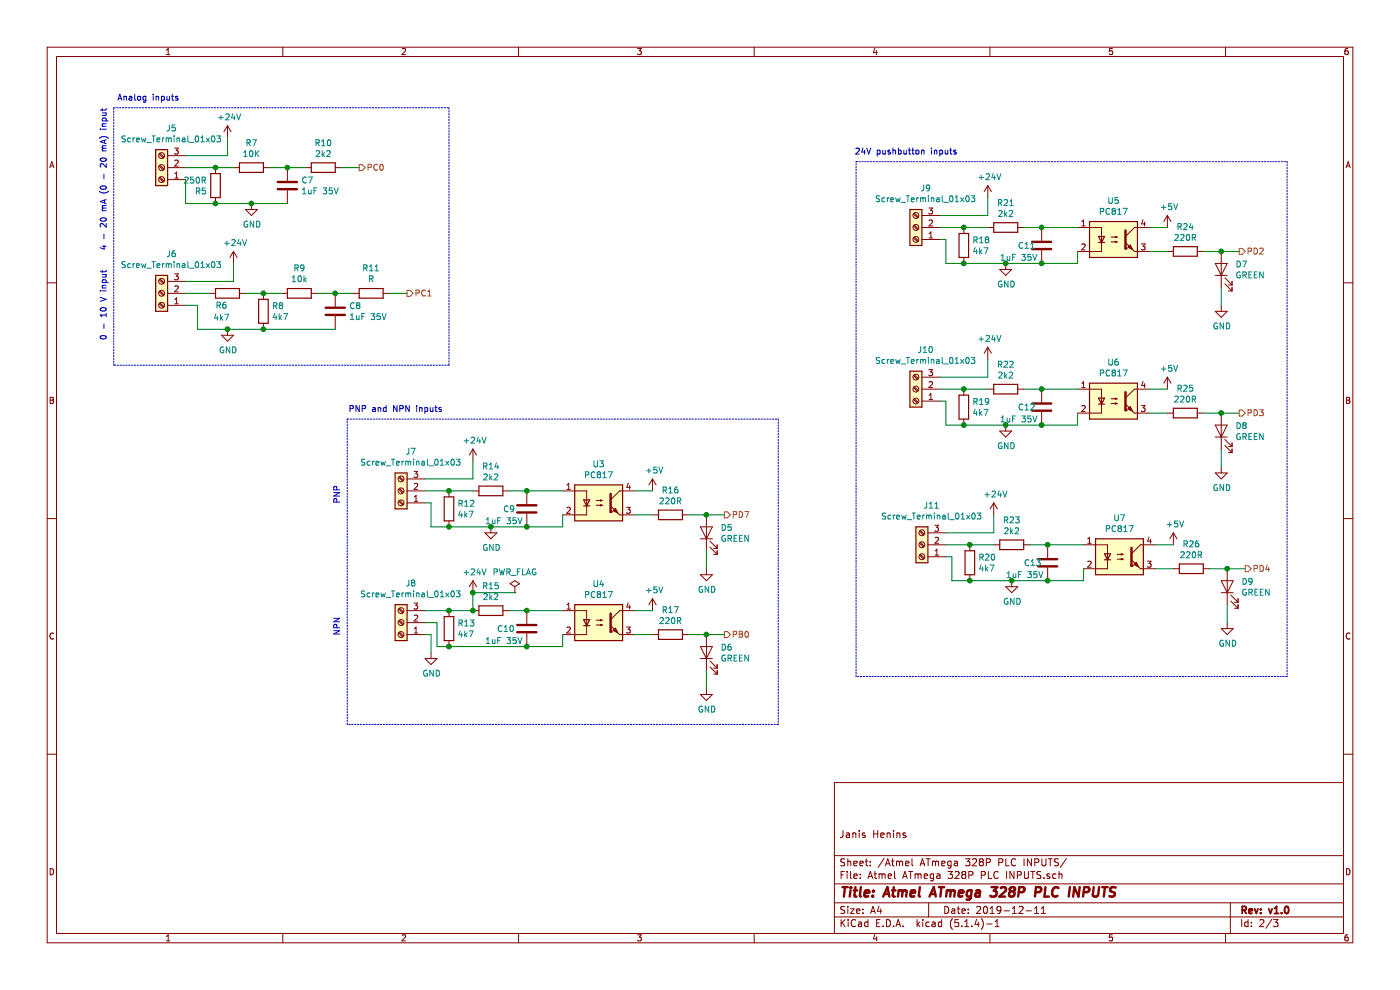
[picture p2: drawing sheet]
EESchema Schematic File Version 4
LIBS:Atmel ATmega 328P PLC-cache
EELAYER 30 0
EELAYER END
$Descr A4 11693 8268
encoding utf-8
Sheet 2 3
Title "Atmel ATmega 328P PLC INPUTS"
Date "2019-12-11"
Rev "v1.0"
Comp ""
Comment1 "Janis Henins"
Comment2 ""
Comment3 ""
Comment4 ""
$EndDescr
$Comp
L Device:R R?
U 1 1
P 2200 2600
AR Path="/5DD9B973" Ref="R?"  Part="1" 
AR Path="/5DD82F75/5DD9B973" Ref="R8"  Part="1" 
F 0 "R8" H 2270 2646 50  0000 L CNN
F 1 "4k7" H 2270 2555 50  0000 L CNN
F 2 "Resistor_SMD:R_0603_1608Metric_Pad1.05x0.95mm_HandSolder" V 2130 2600 50  0001 C CNN
F 3 "~" H 2200 2600 50  0001 C CNN
	1    2200 2600
	1    0    0    -1  
$EndComp
$Comp
L Device:R R?
U 1 1
P 2500 2450
AR Path="/5DD9B979" Ref="R?"  Part="1" 
AR Path="/5DD82F75/5DD9B979" Ref="R9"  Part="1" 
F 0 "R9" V 2707 2450 50  0000 C CNN
F 1 "10k" V 2616 2450 50  0000 C CNN
F 2 "Resistor_SMD:R_0603_1608Metric_Pad1.05x0.95mm_HandSolder" V 2430 2450 50  0001 C CNN
F 3 "~" H 2500 2450 50  0001 C CNN
	1    2500 2450
	0    -1   -1   0   
$EndComp
$Comp
L Device:R R?
U 1 1
P 2700 1400
AR Path="/5DD9B97F" Ref="R?"  Part="1" 
AR Path="/5DD82F75/5DD9B97F" Ref="R10"  Part="1" 
F 0 "R10" V 2493 1400 50  0000 C CNN
F 1 "2k2" V 2584 1400 50  0000 C CNN
F 2 "Resistor_SMD:R_0603_1608Metric_Pad1.05x0.95mm_HandSolder" V 2630 1400 50  0001 C CNN
F 3 "~" H 2700 1400 50  0001 C CNN
	1    2700 1400
	0    1    1    0   
$EndComp
$Comp
L Device:C C?
U 1 1
P 2400 1550
AR Path="/5DD9B985" Ref="C?"  Part="1" 
AR Path="/5DD82F75/5DD9B985" Ref="C7"  Part="1" 
F 0 "C7" H 2515 1596 50  0000 L CNN
F 1 "1uF 35V" H 2515 1505 50  0000 L CNN
F 2 "Capacitor_SMD:C_0603_1608Metric_Pad1.05x0.95mm_HandSolder" H 2438 1400 50  0001 C CNN
F 3 "~" H 2400 1550 50  0001 C CNN
	1    2400 1550
	1    0    0    -1  
$EndComp
$Comp
L Device:C C?
U 1 1
P 2800 2600
AR Path="/5DD9B98B" Ref="C?"  Part="1" 
AR Path="/5DD82F75/5DD9B98B" Ref="C8"  Part="1" 
F 0 "C8" H 2915 2646 50  0000 L CNN
F 1 "1uF 35V" H 2915 2555 50  0000 L CNN
F 2 "Capacitor_SMD:C_0603_1608Metric_Pad1.05x0.95mm_HandSolder" H 2838 2450 50  0001 C CNN
F 3 "~" H 2800 2600 50  0001 C CNN
	1    2800 2600
	1    0    0    -1  
$EndComp
$Comp
L Device:R R?
U 1 1
P 3100 2450
AR Path="/5DD9B991" Ref="R?"  Part="1" 
AR Path="/5DD82F75/5DD9B991" Ref="R11"  Part="1" 
F 0 "R11" V 3307 2450 50  0000 C CNN
F 1 "R" V 3216 2450 50  0000 C CNN
F 2 "Resistor_SMD:R_0603_1608Metric_Pad1.05x0.95mm_HandSolder" V 3030 2450 50  0001 C CNN
F 3 "~" H 3100 2450 50  0001 C CNN
	1    3100 2450
	0    -1   -1   0   
$EndComp
$Comp
L Device:C C?
U 1 1
P 4400 5250
AR Path="/5DD9B997" Ref="C?"  Part="1" 
AR Path="/5DD82F75/5DD9B997" Ref="C10"  Part="1" 
F 0 "C10" H 4150 5250 50  0000 L CNN
F 1 "1uF 35V" H 4050 5150 50  0000 L CNN
F 2 "Capacitor_SMD:C_0603_1608Metric_Pad1.05x0.95mm_HandSolder" H 4438 5100 50  0001 C CNN
F 3 "~" H 4400 5250 50  0001 C CNN
	1    4400 5250
	1    0    0    -1  
$EndComp
$Comp
L Isolator:PC817 U?
U 1 1
P 5000 5200
AR Path="/5DD9B99D" Ref="U?"  Part="1" 
AR Path="/5DD82F75/5DD9B99D" Ref="U4"  Part="1" 
F 0 "U4" H 5000 5525 50  0000 C CNN
F 1 "PC817" H 5000 5434 50  0000 C CNN
F 2 "kicad-open-modules-master:HCPL-817-300E" H 4800 5000 50  0001 L CIN
F 3 "http://www.soselectronic.cz/a_info/resource/d/pc817.pdf" H 5000 5200 50  0001 L CNN
	1    5000 5200
	1    0    0    -1  
$EndComp
$Comp
L power:+5V #PWR?
U 1 1
P 5450 5100
AR Path="/5DD9B9A3" Ref="#PWR?"  Part="1" 
AR Path="/5DD82F75/5DD9B9A3" Ref="#PWR029"  Part="1" 
F 0 "#PWR029" H 5450 4950 50  0001 C CNN
F 1 "+5V" H 5465 5273 50  0000 C CNN
F 2 "" H 5450 5100 50  0001 C CNN
F 3 "" H 5450 5100 50  0001 C CNN
	1    5450 5100
	1    0    0    -1  
$EndComp
$Comp
L Device:LED D?
U 1 1
P 5900 5450
AR Path="/5DD9B9AF" Ref="D?"  Part="1" 
AR Path="/5DD82F75/5DD9B9AF" Ref="D6"  Part="1" 
F 0 "D6" V 5939 5333 50  0000 R CNN
F 1 "GREEN" V 5848 5333 50  0000 R CNN
F 2 "LED_SMD:LED_0603_1608Metric_Pad1.05x0.95mm_HandSolder" H 5900 5450 50  0001 C CNN
F 3 "~" H 5900 5450 50  0001 C CNN
	1    5900 5450
	0    -1   -1   0   
$EndComp
$Comp
L power:GND #PWR?
U 1 1
P 5900 5750
AR Path="/5DD9B9B5" Ref="#PWR?"  Part="1" 
AR Path="/5DD82F75/5DD9B9B5" Ref="#PWR031"  Part="1" 
F 0 "#PWR031" H 5900 5500 50  0001 C CNN
F 1 "GND" H 5905 5577 50  0000 C CNN
F 2 "" H 5900 5750 50  0001 C CNN
F 3 "" H 5900 5750 50  0001 C CNN
	1    5900 5750
	1    0    0    -1  
$EndComp
$Comp
L power:GND #PWR?
U 1 1
P 5900 4750
AR Path="/5DD9B9BB" Ref="#PWR?"  Part="1" 
AR Path="/5DD82F75/5DD9B9BB" Ref="#PWR030"  Part="1" 
F 0 "#PWR030" H 5900 4500 50  0001 C CNN
F 1 "GND" H 5905 4577 50  0000 C CNN
F 2 "" H 5900 4750 50  0001 C CNN
F 3 "" H 5900 4750 50  0001 C CNN
	1    5900 4750
	1    0    0    -1  
$EndComp
$Comp
L Device:LED D?
U 1 1
P 5900 4450
AR Path="/5DD9B9C1" Ref="D?"  Part="1" 
AR Path="/5DD82F75/5DD9B9C1" Ref="D5"  Part="1" 
F 0 "D5" V 5939 4333 50  0000 R CNN
F 1 "GREEN" V 5848 4333 50  0000 R CNN
F 2 "LED_SMD:LED_0603_1608Metric_Pad1.05x0.95mm_HandSolder" H 5900 4450 50  0001 C CNN
F 3 "~" H 5900 4450 50  0001 C CNN
	1    5900 4450
	0    -1   -1   0   
$EndComp
$Comp
L Device:R R?
U 1 1
P 5600 4300
AR Path="/5DD9B9C7" Ref="R?"  Part="1" 
AR Path="/5DD82F75/5DD9B9C7" Ref="R16"  Part="1" 
F 0 "R16" V 5393 4300 50  0000 C CNN
F 1 "220R" V 5484 4300 50  0000 C CNN
F 2 "Resistor_SMD:R_0603_1608Metric_Pad1.05x0.95mm_HandSolder" V 5530 4300 50  0001 C CNN
F 3 "~" H 5600 4300 50  0001 C CNN
	1    5600 4300
	0    1    1    0   
$EndComp
$Comp
L power:+5V #PWR?
U 1 1
P 5450 4100
AR Path="/5DD9B9CD" Ref="#PWR?"  Part="1" 
AR Path="/5DD82F75/5DD9B9CD" Ref="#PWR028"  Part="1" 
F 0 "#PWR028" H 5450 3950 50  0001 C CNN
F 1 "+5V" H 5465 4273 50  0000 C CNN
F 2 "" H 5450 4100 50  0001 C CNN
F 3 "" H 5450 4100 50  0001 C CNN
	1    5450 4100
	1    0    0    -1  
$EndComp
$Comp
L Isolator:PC817 U?
U 1 1
P 5000 4200
AR Path="/5DD9B9D3" Ref="U?"  Part="1" 
AR Path="/5DD82F75/5DD9B9D3" Ref="U3"  Part="1" 
F 0 "U3" H 5000 4525 50  0000 C CNN
F 1 "PC817" H 5000 4434 50  0000 C CNN
F 2 "kicad-open-modules-master:HCPL-817-300E" H 4800 4000 50  0001 L CIN
F 3 "http://www.soselectronic.cz/a_info/resource/d/pc817.pdf" H 5000 4200 50  0001 L CNN
	1    5000 4200
	1    0    0    -1  
$EndComp
$Comp
L Device:C C?
U 1 1
P 4400 4250
AR Path="/5DD9B9D9" Ref="C?"  Part="1" 
AR Path="/5DD82F75/5DD9B9D9" Ref="C9"  Part="1" 
F 0 "C9" H 4200 4250 50  0000 L CNN
F 1 "1uF 35V" H 4050 4150 50  0000 L CNN
F 2 "Capacitor_SMD:C_0603_1608Metric_Pad1.05x0.95mm_HandSolder" H 4438 4100 50  0001 C CNN
F 3 "~" H 4400 4250 50  0001 C CNN
	1    4400 4250
	1    0    0    -1  
$EndComp
$Comp
L Connector:Screw_Terminal_01x03 J?
U 1 1
P 3350 4100
AR Path="/5DD9BA21" Ref="J?"  Part="1" 
AR Path="/5DD82F75/5DD9BA21" Ref="J7"  Part="1" 
F 0 "J7" H 3268 3775 50  0000 C CNN
F 1 "Screw_Terminal_01x03" H 3268 3866 50  0000 C CNN
F 2 "TerminalBlock_Phoenix:TerminalBlock_Phoenix_PT-1,5-3-5.0-H_1x03_P5.00mm_Horizontal" H 3350 4100 50  0001 C CNN
F 3 "~" H 3350 4100 50  0001 C CNN
	1    3350 4100
	-1   0    0    1   
$EndComp
$Comp
L power:+24V #PWR?
U 1 1
P 3950 3850
AR Path="/5DD9BA27" Ref="#PWR?"  Part="1" 
AR Path="/5DD82F75/5DD9BA27" Ref="#PWR025"  Part="1" 
F 0 "#PWR025" H 3950 3700 50  0001 C CNN
F 1 "+24V" H 3965 4023 50  0000 C CNN
F 2 "" H 3950 3850 50  0001 C CNN
F 3 "" H 3950 3850 50  0001 C CNN
	1    3950 3850
	1    0    0    -1  
$EndComp
$Comp
L Device:R R?
U 1 1
P 3750 4250
AR Path="/5DD9BA2D" Ref="R?"  Part="1" 
AR Path="/5DD82F75/5DD9BA2D" Ref="R12"  Part="1" 
F 0 "R12" H 3820 4296 50  0000 L CNN
F 1 "4k7" H 3820 4205 50  0000 L CNN
F 2 "Resistor_SMD:R_0603_1608Metric_Pad1.05x0.95mm_HandSolder" V 3680 4250 50  0001 C CNN
F 3 "~" H 3750 4250 50  0001 C CNN
	1    3750 4250
	1    0    0    -1  
$EndComp
$Comp
L Device:R R?
U 1 1
P 4100 4100
AR Path="/5DD9BA33" Ref="R?"  Part="1" 
AR Path="/5DD82F75/5DD9BA33" Ref="R14"  Part="1" 
F 0 "R14" V 3893 4100 50  0000 C CNN
F 1 "2k2" V 3984 4100 50  0000 C CNN
F 2 "Resistor_SMD:R_0603_1608Metric_Pad1.05x0.95mm_HandSolder" V 4030 4100 50  0001 C CNN
F 3 "~" H 4100 4100 50  0001 C CNN
	1    4100 4100
	0    1    1    0   
$EndComp
$Comp
L power:GND #PWR?
U 1 1
P 4100 4400
AR Path="/5DD9BA39" Ref="#PWR?"  Part="1" 
AR Path="/5DD82F75/5DD9BA39" Ref="#PWR027"  Part="1" 
F 0 "#PWR027" H 4100 4150 50  0001 C CNN
F 1 "GND" H 4105 4227 50  0000 C CNN
F 2 "" H 4100 4400 50  0001 C CNN
F 3 "" H 4100 4400 50  0001 C CNN
	1    4100 4400
	1    0    0    -1  
$EndComp
$Comp
L power:GND #PWR?
U 1 1
P 3600 5450
AR Path="/5DD9BA3F" Ref="#PWR?"  Part="1" 
AR Path="/5DD82F75/5DD9BA3F" Ref="#PWR024"  Part="1" 
F 0 "#PWR024" H 3600 5200 50  0001 C CNN
F 1 "GND" H 3605 5277 50  0000 C CNN
F 2 "" H 3600 5450 50  0001 C CNN
F 3 "" H 3600 5450 50  0001 C CNN
	1    3600 5450
	1    0    0    -1  
$EndComp
$Comp
L Device:R R?
U 1 1
P 4100 5100
AR Path="/5DD9BA45" Ref="R?"  Part="1" 
AR Path="/5DD82F75/5DD9BA45" Ref="R15"  Part="1" 
F 0 "R15" V 3893 5100 50  0000 C CNN
F 1 "2k2" V 3984 5100 50  0000 C CNN
F 2 "Resistor_SMD:R_0603_1608Metric_Pad1.05x0.95mm_HandSolder" V 4030 5100 50  0001 C CNN
F 3 "~" H 4100 5100 50  0001 C CNN
	1    4100 5100
	0    1    1    0   
$EndComp
$Comp
L Device:R R?
U 1 1
P 3750 5250
AR Path="/5DD9BA4B" Ref="R?"  Part="1" 
AR Path="/5DD82F75/5DD9BA4B" Ref="R13"  Part="1" 
F 0 "R13" H 3820 5296 50  0000 L CNN
F 1 "4k7" H 3820 5205 50  0000 L CNN
F 2 "Resistor_SMD:R_0603_1608Metric_Pad1.05x0.95mm_HandSolder" V 3680 5250 50  0001 C CNN
F 3 "~" H 3750 5250 50  0001 C CNN
	1    3750 5250
	1    0    0    -1  
$EndComp
$Comp
L power:GND #PWR?
U 1 1
P 1900 2750
AR Path="/5DD9BA51" Ref="#PWR?"  Part="1" 
AR Path="/5DD82F75/5DD9BA51" Ref="#PWR021"  Part="1" 
F 0 "#PWR021" H 1900 2500 50  0001 C CNN
F 1 "GND" H 1905 2577 50  0000 C CNN
F 2 "" H 1900 2750 50  0001 C CNN
F 3 "" H 1900 2750 50  0001 C CNN
	1    1900 2750
	1    0    0    -1  
$EndComp
$Comp
L power:GND #PWR?
U 1 1
P 2100 1700
AR Path="/5DD9BA57" Ref="#PWR?"  Part="1" 
AR Path="/5DD82F75/5DD9BA57" Ref="#PWR023"  Part="1" 
F 0 "#PWR023" H 2100 1450 50  0001 C CNN
F 1 "GND" H 2105 1527 50  0000 C CNN
F 2 "" H 2100 1700 50  0001 C CNN
F 3 "" H 2100 1700 50  0001 C CNN
	1    2100 1700
	1    0    0    -1  
$EndComp
$Comp
L Device:R R?
U 1 1
P 2100 1400
AR Path="/5DD9BA5D" Ref="R?"  Part="1" 
AR Path="/5DD82F75/5DD9BA5D" Ref="R7"  Part="1" 
F 0 "R7" V 1893 1400 50  0000 C CNN
F 1 "10K" V 1984 1400 50  0000 C CNN
F 2 "Resistor_SMD:R_0603_1608Metric_Pad1.05x0.95mm_HandSolder" V 2030 1400 50  0001 C CNN
F 3 "~" H 2100 1400 50  0001 C CNN
	1    2100 1400
	0    1    1    0   
$EndComp
$Comp
L Device:R R?
U 1 1
P 1800 1550
AR Path="/5DD9BA63" Ref="R?"  Part="1" 
AR Path="/5DD82F75/5DD9BA63" Ref="R5"  Part="1" 
F 0 "R5" H 1730 1504 50  0000 R CNN
F 1 "250R" H 1730 1595 50  0000 R CNN
F 2 "Resistor_SMD:R_0603_1608Metric_Pad1.05x0.95mm_HandSolder" V 1730 1550 50  0001 C CNN
F 3 "~" H 1800 1550 50  0001 C CNN
	1    1800 1550
	1    0    0    -1  
$EndComp
$Comp
L power:+24V #PWR?
U 1 1
P 1900 1150
AR Path="/5DD9BA69" Ref="#PWR?"  Part="1" 
AR Path="/5DD82F75/5DD9BA69" Ref="#PWR020"  Part="1" 
F 0 "#PWR020" H 1900 1000 50  0001 C CNN
F 1 "+24V" H 1915 1323 50  0000 C CNN
F 2 "" H 1900 1150 50  0001 C CNN
F 3 "" H 1900 1150 50  0001 C CNN
	1    1900 1150
	1    0    0    -1  
$EndComp
$Comp
L Connector:Screw_Terminal_01x03 J?
U 1 1
P 1350 1400
AR Path="/5DD9BA6F" Ref="J?"  Part="1" 
AR Path="/5DD82F75/5DD9BA6F" Ref="J5"  Part="1" 
F 0 "J5" H 1268 1075 50  0000 C CNN
F 1 "Screw_Terminal_01x03" H 1268 1166 50  0000 C CNN
F 2 "TerminalBlock_Phoenix:TerminalBlock_Phoenix_PT-1,5-3-5.0-H_1x03_P5.00mm_Horizontal" H 1350 1400 50  0001 C CNN
F 3 "~" H 1350 1400 50  0001 C CNN
	1    1350 1400
	-1   0    0    1   
$EndComp
$Comp
L Device:R R?
U 1 1
P 1900 2450
AR Path="/5DD9BA75" Ref="R?"  Part="1" 
AR Path="/5DD82F75/5DD9BA75" Ref="R6"  Part="1" 
F 0 "R6" V 2000 2400 50  0000 C CNN
F 1 "4k7" V 2100 2400 50  0000 C CNN
F 2 "Resistor_SMD:R_0603_1608Metric_Pad1.05x0.95mm_HandSolder" V 1830 2450 50  0001 C CNN
F 3 "~" H 1900 2450 50  0001 C CNN
	1    1900 2450
	0    1    1    0   
$EndComp
$Comp
L power:+24V #PWR?
U 1 1
P 3950 4950
AR Path="/5DD9BA7B" Ref="#PWR?"  Part="1" 
AR Path="/5DD82F75/5DD9BA7B" Ref="#PWR026"  Part="1" 
F 0 "#PWR026" H 3950 4800 50  0001 C CNN
F 1 "+24V" H 3965 5123 50  0000 C CNN
F 2 "" H 3950 4950 50  0001 C CNN
F 3 "" H 3950 4950 50  0001 C CNN
	1    3950 4950
	1    0    0    -1  
$EndComp
$Comp
L power:+24V #PWR?
U 1 1
P 1950 2200
AR Path="/5DD9BA81" Ref="#PWR?"  Part="1" 
AR Path="/5DD82F75/5DD9BA81" Ref="#PWR022"  Part="1" 
F 0 "#PWR022" H 1950 2050 50  0001 C CNN
F 1 "+24V" H 1965 2373 50  0000 C CNN
F 2 "" H 1950 2200 50  0001 C CNN
F 3 "" H 1950 2200 50  0001 C CNN
	1    1950 2200
	1    0    0    -1  
$EndComp
$Comp
L Connector:Screw_Terminal_01x03 J?
U 1 1
P 3350 5200
AR Path="/5DD9BA87" Ref="J?"  Part="1" 
AR Path="/5DD82F75/5DD9BA87" Ref="J8"  Part="1" 
F 0 "J8" H 3268 4875 50  0000 C CNN
F 1 "Screw_Terminal_01x03" H 3268 4966 50  0000 C CNN
F 2 "TerminalBlock_Phoenix:TerminalBlock_Phoenix_PT-1,5-3-5.0-H_1x03_P5.00mm_Horizontal" H 3350 5200 50  0001 C CNN
F 3 "~" H 3350 5200 50  0001 C CNN
	1    3350 5200
	-1   0    0    1   
$EndComp
$Comp
L Connector:Screw_Terminal_01x03 J?
U 1 1
P 1350 2450
AR Path="/5DD9BA8D" Ref="J?"  Part="1" 
AR Path="/5DD82F75/5DD9BA8D" Ref="J6"  Part="1" 
F 0 "J6" H 1268 2125 50  0000 C CNN
F 1 "Screw_Terminal_01x03" H 1268 2216 50  0000 C CNN
F 2 "TerminalBlock_Phoenix:TerminalBlock_Phoenix_PT-1,5-3-5.0-H_1x03_P5.00mm_Horizontal" H 1350 2450 50  0001 C CNN
F 3 "~" H 1350 2450 50  0001 C CNN
	1    1350 2450
	-1   0    0    1   
$EndComp
Text HLabel 3000 1400 2    50   Output ~ 0
PC0
Text HLabel 3400 2450 2    50   Output ~ 0
PC1
Text HLabel 6050 4300 2    50   Output ~ 0
PD7
Text HLabel 6050 5300 2    50   Output ~ 0
PB0
Wire Wire Line
	2100 1700 1800 1700
Wire Wire Line
	2400 1700 2100 1700
Connection ~ 2100 1700
Wire Wire Line
	2400 1400 2550 1400
Wire Wire Line
	2250 1400 2400 1400
Connection ~ 2400 1400
Wire Wire Line
	1950 1400 1800 1400
Wire Wire Line
	1550 1400 1800 1400
Connection ~ 1800 1400
Wire Wire Line
	1550 1500 1550 1700
Wire Wire Line
	1550 1700 1800 1700
Connection ~ 1800 1700
Wire Wire Line
	1900 1150 1900 1300
Wire Wire Line
	1900 1300 1550 1300
Wire Wire Line
	3000 1400 2850 1400
Wire Wire Line
	3400 2450 3250 2450
Wire Wire Line
	2950 2450 2800 2450
Wire Wire Line
	2650 2450 2800 2450
Connection ~ 2800 2450
Wire Wire Line
	2350 2450 2200 2450
Wire Wire Line
	2050 2450 2200 2450
Connection ~ 2200 2450
Wire Wire Line
	1750 2450 1550 2450
Wire Wire Line
	1550 2350 1950 2350
Wire Wire Line
	1950 2350 1950 2200
Wire Wire Line
	1550 2550 1650 2550
Wire Wire Line
	1650 2550 1650 2750
Wire Wire Line
	1650 2750 1900 2750
Wire Wire Line
	2200 2750 1900 2750
Connection ~ 1900 2750
Wire Wire Line
	2800 2750 2200 2750
Connection ~ 2200 2750
Wire Wire Line
	3550 4000 3950 4000
Wire Wire Line
	3950 4000 3950 3850
Wire Wire Line
	3950 4100 3750 4100
Wire Wire Line
	3550 4100 3750 4100
Connection ~ 3750 4100
Wire Wire Line
	3750 4400 3600 4400
Wire Wire Line
	3600 4400 3600 4200
Wire Wire Line
	3600 4200 3550 4200
Wire Wire Line
	3750 4400 4100 4400
Connection ~ 3750 4400
Wire Wire Line
	4100 4400 4400 4400
Connection ~ 4100 4400
Wire Wire Line
	4400 4400 4700 4400
Wire Wire Line
	4700 4400 4700 4300
Connection ~ 4400 4400
Wire Wire Line
	4250 4100 4400 4100
Wire Wire Line
	4700 4100 4400 4100
Connection ~ 4400 4100
Wire Wire Line
	5300 4100 5450 4100
Wire Wire Line
	5300 4300 5450 4300
Wire Wire Line
	5750 4300 5900 4300
Wire Wire Line
	5900 4300 6050 4300
Connection ~ 5900 4300
Wire Wire Line
	5900 4600 5900 4750
$Comp
L Device:R R?
U 1 1
P 5600 5300
AR Path="/5DD9B9A9" Ref="R?"  Part="1" 
AR Path="/5DD82F75/5DD9B9A9" Ref="R17"  Part="1" 
F 0 "R17" V 5393 5300 50  0000 C CNN
F 1 "220R" V 5484 5300 50  0000 C CNN
F 2 "Resistor_SMD:R_0603_1608Metric_Pad1.05x0.95mm_HandSolder" V 5530 5300 50  0001 C CNN
F 3 "~" H 5600 5300 50  0001 C CNN
	1    5600 5300
	0    1    1    0   
$EndComp
Wire Wire Line
	3950 4950 3950 5100
Wire Wire Line
	3550 5100 3750 5100
Wire Wire Line
	3750 5100 3950 5100
Connection ~ 3750 5100
Connection ~ 3950 5100
Wire Wire Line
	4250 5100 4400 5100
Wire Wire Line
	4700 5100 4400 5100
Connection ~ 4400 5100
Wire Wire Line
	5300 5100 5450 5100
Wire Wire Line
	5450 5300 5300 5300
Wire Wire Line
	5750 5300 5900 5300
Connection ~ 5900 5300
Wire Wire Line
	5900 5300 6050 5300
Wire Wire Line
	5900 5600 5900 5750
Wire Wire Line
	3750 5400 3650 5400
Wire Wire Line
	3650 5400 3650 5200
Wire Wire Line
	3650 5200 3550 5200
Wire Wire Line
	3750 5400 4400 5400
Connection ~ 3750 5400
Wire Wire Line
	4700 5300 4700 5400
Wire Wire Line
	4700 5400 4400 5400
Connection ~ 4400 5400
Wire Wire Line
	3550 5300 3600 5300
Wire Wire Line
	3600 5300 3600 5450
$Comp
L power:GND #PWR?
U 1 1
P 10200 2550
AR Path="/5DDFC463" Ref="#PWR?"  Part="1" 
AR Path="/5DD82F75/5DDFC463" Ref="#PWR041"  Part="1" 
F 0 "#PWR041" H 10200 2300 50  0001 C CNN
F 1 "GND" H 10205 2377 50  0000 C CNN
F 2 "" H 10200 2550 50  0001 C CNN
F 3 "" H 10200 2550 50  0001 C CNN
	1    10200 2550
	1    0    0    -1  
$EndComp
$Comp
L Device:LED D?
U 1 1
P 10200 2250
AR Path="/5DDFC469" Ref="D?"  Part="1" 
AR Path="/5DD82F75/5DDFC469" Ref="D7"  Part="1" 
F 0 "D7" V 10239 2133 50  0000 R CNN
F 1 "GREEN" V 10148 2133 50  0000 R CNN
F 2 "LED_SMD:LED_0603_1608Metric_Pad1.05x0.95mm_HandSolder" H 10200 2250 50  0001 C CNN
F 3 "~" H 10200 2250 50  0001 C CNN
	1    10200 2250
	0    -1   -1   0   
$EndComp
$Comp
L Device:R R?
U 1 1
P 9900 2100
AR Path="/5DDFC46F" Ref="R?"  Part="1" 
AR Path="/5DD82F75/5DDFC46F" Ref="R24"  Part="1" 
F 0 "R24" V 9693 2100 50  0000 C CNN
F 1 "220R" V 9784 2100 50  0000 C CNN
F 2 "Resistor_SMD:R_0603_1608Metric_Pad1.05x0.95mm_HandSolder" V 9830 2100 50  0001 C CNN
F 3 "~" H 9900 2100 50  0001 C CNN
	1    9900 2100
	0    1    1    0   
$EndComp
$Comp
L power:+5V #PWR?
U 1 1
P 9750 1900
AR Path="/5DDFC475" Ref="#PWR?"  Part="1" 
AR Path="/5DD82F75/5DDFC475" Ref="#PWR038"  Part="1" 
F 0 "#PWR038" H 9750 1750 50  0001 C CNN
F 1 "+5V" H 9765 2073 50  0000 C CNN
F 2 "" H 9750 1900 50  0001 C CNN
F 3 "" H 9750 1900 50  0001 C CNN
	1    9750 1900
	1    0    0    -1  
$EndComp
$Comp
L Isolator:PC817 U?
U 1 1
P 9300 2000
AR Path="/5DDFC47B" Ref="U?"  Part="1" 
AR Path="/5DD82F75/5DDFC47B" Ref="U5"  Part="1" 
F 0 "U5" H 9300 2325 50  0000 C CNN
F 1 "PC817" H 9300 2234 50  0000 C CNN
F 2 "kicad-open-modules-master:HCPL-817-300E" H 9100 1800 50  0001 L CIN
F 3 "http://www.soselectronic.cz/a_info/resource/d/pc817.pdf" H 9300 2000 50  0001 L CNN
	1    9300 2000
	1    0    0    -1  
$EndComp
$Comp
L Device:C C?
U 1 1
P 8700 2050
AR Path="/5DDFC481" Ref="C?"  Part="1" 
AR Path="/5DD82F75/5DDFC481" Ref="C11"  Part="1" 
F 0 "C11" H 8500 2050 50  0000 L CNN
F 1 "1uF 35V" H 8350 1950 50  0000 L CNN
F 2 "Capacitor_SMD:C_0603_1608Metric_Pad1.05x0.95mm_HandSolder" H 8738 1900 50  0001 C CNN
F 3 "~" H 8700 2050 50  0001 C CNN
	1    8700 2050
	1    0    0    -1  
$EndComp
$Comp
L Connector:Screw_Terminal_01x03 J?
U 1 1
P 7650 1900
AR Path="/5DDFC487" Ref="J?"  Part="1" 
AR Path="/5DD82F75/5DDFC487" Ref="J9"  Part="1" 
F 0 "J9" H 7568 1575 50  0000 C CNN
F 1 "Screw_Terminal_01x03" H 7568 1666 50  0000 C CNN
F 2 "TerminalBlock_Phoenix:TerminalBlock_Phoenix_PT-1,5-3-5.0-H_1x03_P5.00mm_Horizontal" H 7650 1900 50  0001 C CNN
F 3 "~" H 7650 1900 50  0001 C CNN
	1    7650 1900
	-1   0    0    1   
$EndComp
$Comp
L power:+24V #PWR?
U 1 1
P 8250 1650
AR Path="/5DDFC48D" Ref="#PWR?"  Part="1" 
AR Path="/5DD82F75/5DDFC48D" Ref="#PWR032"  Part="1" 
F 0 "#PWR032" H 8250 1500 50  0001 C CNN
F 1 "+24V" H 8265 1823 50  0000 C CNN
F 2 "" H 8250 1650 50  0001 C CNN
F 3 "" H 8250 1650 50  0001 C CNN
	1    8250 1650
	1    0    0    -1  
$EndComp
$Comp
L Device:R R?
U 1 1
P 8050 2050
AR Path="/5DDFC493" Ref="R?"  Part="1" 
AR Path="/5DD82F75/5DDFC493" Ref="R18"  Part="1" 
F 0 "R18" H 8120 2096 50  0000 L CNN
F 1 "4k7" H 8120 2005 50  0000 L CNN
F 2 "Resistor_SMD:R_0603_1608Metric_Pad1.05x0.95mm_HandSolder" V 7980 2050 50  0001 C CNN
F 3 "~" H 8050 2050 50  0001 C CNN
	1    8050 2050
	1    0    0    -1  
$EndComp
$Comp
L Device:R R?
U 1 1
P 8400 1900
AR Path="/5DDFC499" Ref="R?"  Part="1" 
AR Path="/5DD82F75/5DDFC499" Ref="R21"  Part="1" 
F 0 "R21" V 8193 1900 50  0000 C CNN
F 1 "2k2" V 8284 1900 50  0000 C CNN
F 2 "Resistor_SMD:R_0603_1608Metric_Pad1.05x0.95mm_HandSolder" V 8330 1900 50  0001 C CNN
F 3 "~" H 8400 1900 50  0001 C CNN
	1    8400 1900
	0    1    1    0   
$EndComp
$Comp
L power:GND #PWR?
U 1 1
P 8400 2200
AR Path="/5DDFC49F" Ref="#PWR?"  Part="1" 
AR Path="/5DD82F75/5DDFC49F" Ref="#PWR035"  Part="1" 
F 0 "#PWR035" H 8400 1950 50  0001 C CNN
F 1 "GND" H 8405 2027 50  0000 C CNN
F 2 "" H 8400 2200 50  0001 C CNN
F 3 "" H 8400 2200 50  0001 C CNN
	1    8400 2200
	1    0    0    -1  
$EndComp
Text HLabel 10350 2100 2    50   Output ~ 0
PD2
Wire Wire Line
	7850 1800 8250 1800
Wire Wire Line
	8250 1800 8250 1650
Wire Wire Line
	8250 1900 8050 1900
Wire Wire Line
	7850 1900 8050 1900
Connection ~ 8050 1900
Wire Wire Line
	8050 2200 7900 2200
Wire Wire Line
	7900 2200 7900 2000
Wire Wire Line
	7900 2000 7850 2000
Wire Wire Line
	8050 2200 8400 2200
Connection ~ 8050 2200
Wire Wire Line
	8400 2200 8700 2200
Connection ~ 8400 2200
Wire Wire Line
	8700 2200 9000 2200
Wire Wire Line
	9000 2200 9000 2100
Connection ~ 8700 2200
Wire Wire Line
	8550 1900 8700 1900
Wire Wire Line
	9000 1900 8700 1900
Connection ~ 8700 1900
Wire Wire Line
	9600 1900 9750 1900
Wire Wire Line
	9600 2100 9750 2100
Wire Wire Line
	10050 2100 10200 2100
Wire Wire Line
	10200 2100 10350 2100
Connection ~ 10200 2100
Wire Wire Line
	10200 2400 10200 2550
$Comp
L power:GND #PWR?
U 1 1
P 10200 3900
AR Path="/5DE052A0" Ref="#PWR?"  Part="1" 
AR Path="/5DD82F75/5DE052A0" Ref="#PWR042"  Part="1" 
F 0 "#PWR042" H 10200 3650 50  0001 C CNN
F 1 "GND" H 10205 3727 50  0000 C CNN
F 2 "" H 10200 3900 50  0001 C CNN
F 3 "" H 10200 3900 50  0001 C CNN
	1    10200 3900
	1    0    0    -1  
$EndComp
$Comp
L Device:LED D?
U 1 1
P 10200 3600
AR Path="/5DE052A6" Ref="D?"  Part="1" 
AR Path="/5DD82F75/5DE052A6" Ref="D8"  Part="1" 
F 0 "D8" V 10239 3483 50  0000 R CNN
F 1 "GREEN" V 10148 3483 50  0000 R CNN
F 2 "LED_SMD:LED_0603_1608Metric_Pad1.05x0.95mm_HandSolder" H 10200 3600 50  0001 C CNN
F 3 "~" H 10200 3600 50  0001 C CNN
	1    10200 3600
	0    -1   -1   0   
$EndComp
$Comp
L Device:R R?
U 1 1
P 9900 3450
AR Path="/5DE052AC" Ref="R?"  Part="1" 
AR Path="/5DD82F75/5DE052AC" Ref="R25"  Part="1" 
F 0 "R25" V 9693 3450 50  0000 C CNN
F 1 "220R" V 9784 3450 50  0000 C CNN
F 2 "Resistor_SMD:R_0603_1608Metric_Pad1.05x0.95mm_HandSolder" V 9830 3450 50  0001 C CNN
F 3 "~" H 9900 3450 50  0001 C CNN
	1    9900 3450
	0    1    1    0   
$EndComp
$Comp
L power:+5V #PWR?
U 1 1
P 9750 3250
AR Path="/5DE052B2" Ref="#PWR?"  Part="1" 
AR Path="/5DD82F75/5DE052B2" Ref="#PWR039"  Part="1" 
F 0 "#PWR039" H 9750 3100 50  0001 C CNN
F 1 "+5V" H 9765 3423 50  0000 C CNN
F 2 "" H 9750 3250 50  0001 C CNN
F 3 "" H 9750 3250 50  0001 C CNN
	1    9750 3250
	1    0    0    -1  
$EndComp
$Comp
L Isolator:PC817 U?
U 1 1
P 9300 3350
AR Path="/5DE052B8" Ref="U?"  Part="1" 
AR Path="/5DD82F75/5DE052B8" Ref="U6"  Part="1" 
F 0 "U6" H 9300 3675 50  0000 C CNN
F 1 "PC817" H 9300 3584 50  0000 C CNN
F 2 "kicad-open-modules-master:HCPL-817-300E" H 9100 3150 50  0001 L CIN
F 3 "http://www.soselectronic.cz/a_info/resource/d/pc817.pdf" H 9300 3350 50  0001 L CNN
	1    9300 3350
	1    0    0    -1  
$EndComp
$Comp
L Device:C C?
U 1 1
P 8700 3400
AR Path="/5DE052BE" Ref="C?"  Part="1" 
AR Path="/5DD82F75/5DE052BE" Ref="C12"  Part="1" 
F 0 "C12" H 8500 3400 50  0000 L CNN
F 1 "1uF 35V" H 8350 3300 50  0000 L CNN
F 2 "Capacitor_SMD:C_0603_1608Metric_Pad1.05x0.95mm_HandSolder" H 8738 3250 50  0001 C CNN
F 3 "~" H 8700 3400 50  0001 C CNN
	1    8700 3400
	1    0    0    -1  
$EndComp
$Comp
L Connector:Screw_Terminal_01x03 J?
U 1 1
P 7650 3250
AR Path="/5DE052C4" Ref="J?"  Part="1" 
AR Path="/5DD82F75/5DE052C4" Ref="J10"  Part="1" 
F 0 "J10" H 7568 2925 50  0000 C CNN
F 1 "Screw_Terminal_01x03" H 7568 3016 50  0000 C CNN
F 2 "TerminalBlock_Phoenix:TerminalBlock_Phoenix_PT-1,5-3-5.0-H_1x03_P5.00mm_Horizontal" H 7650 3250 50  0001 C CNN
F 3 "~" H 7650 3250 50  0001 C CNN
	1    7650 3250
	-1   0    0    1   
$EndComp
$Comp
L power:+24V #PWR?
U 1 1
P 8250 3000
AR Path="/5DE052CA" Ref="#PWR?"  Part="1" 
AR Path="/5DD82F75/5DE052CA" Ref="#PWR033"  Part="1" 
F 0 "#PWR033" H 8250 2850 50  0001 C CNN
F 1 "+24V" H 8265 3173 50  0000 C CNN
F 2 "" H 8250 3000 50  0001 C CNN
F 3 "" H 8250 3000 50  0001 C CNN
	1    8250 3000
	1    0    0    -1  
$EndComp
$Comp
L Device:R R?
U 1 1
P 8050 3400
AR Path="/5DE052D0" Ref="R?"  Part="1" 
AR Path="/5DD82F75/5DE052D0" Ref="R19"  Part="1" 
F 0 "R19" H 8120 3446 50  0000 L CNN
F 1 "4k7" H 8120 3355 50  0000 L CNN
F 2 "Resistor_SMD:R_0603_1608Metric_Pad1.05x0.95mm_HandSolder" V 7980 3400 50  0001 C CNN
F 3 "~" H 8050 3400 50  0001 C CNN
	1    8050 3400
	1    0    0    -1  
$EndComp
$Comp
L Device:R R?
U 1 1
P 8400 3250
AR Path="/5DE052D6" Ref="R?"  Part="1" 
AR Path="/5DD82F75/5DE052D6" Ref="R22"  Part="1" 
F 0 "R22" V 8193 3250 50  0000 C CNN
F 1 "2k2" V 8284 3250 50  0000 C CNN
F 2 "Resistor_SMD:R_0603_1608Metric_Pad1.05x0.95mm_HandSolder" V 8330 3250 50  0001 C CNN
F 3 "~" H 8400 3250 50  0001 C CNN
	1    8400 3250
	0    1    1    0   
$EndComp
$Comp
L power:GND #PWR?
U 1 1
P 8400 3550
AR Path="/5DE052DC" Ref="#PWR?"  Part="1" 
AR Path="/5DD82F75/5DE052DC" Ref="#PWR036"  Part="1" 
F 0 "#PWR036" H 8400 3300 50  0001 C CNN
F 1 "GND" H 8405 3377 50  0000 C CNN
F 2 "" H 8400 3550 50  0001 C CNN
F 3 "" H 8400 3550 50  0001 C CNN
	1    8400 3550
	1    0    0    -1  
$EndComp
Text HLabel 10350 3450 2    50   Output ~ 0
PD3
Wire Wire Line
	7850 3150 8250 3150
Wire Wire Line
	8250 3150 8250 3000
Wire Wire Line
	8250 3250 8050 3250
Wire Wire Line
	7850 3250 8050 3250
Connection ~ 8050 3250
Wire Wire Line
	8050 3550 7900 3550
Wire Wire Line
	7900 3550 7900 3350
Wire Wire Line
	7900 3350 7850 3350
Wire Wire Line
	8050 3550 8400 3550
Connection ~ 8050 3550
Wire Wire Line
	8400 3550 8700 3550
Connection ~ 8400 3550
Wire Wire Line
	8700 3550 9000 3550
Wire Wire Line
	9000 3550 9000 3450
Connection ~ 8700 3550
Wire Wire Line
	8550 3250 8700 3250
Wire Wire Line
	9000 3250 8700 3250
Connection ~ 8700 3250
Wire Wire Line
	9600 3250 9750 3250
Wire Wire Line
	9600 3450 9750 3450
Wire Wire Line
	10050 3450 10200 3450
Wire Wire Line
	10200 3450 10350 3450
Connection ~ 10200 3450
Wire Wire Line
	10200 3750 10200 3900
$Comp
L power:GND #PWR?
U 1 1
P 10250 5200
AR Path="/5DE11742" Ref="#PWR?"  Part="1" 
AR Path="/5DD82F75/5DE11742" Ref="#PWR043"  Part="1" 
F 0 "#PWR043" H 10250 4950 50  0001 C CNN
F 1 "GND" H 10255 5027 50  0000 C CNN
F 2 "" H 10250 5200 50  0001 C CNN
F 3 "" H 10250 5200 50  0001 C CNN
	1    10250 5200
	1    0    0    -1  
$EndComp
$Comp
L Device:LED D?
U 1 1
P 10250 4900
AR Path="/5DE11748" Ref="D?"  Part="1" 
AR Path="/5DD82F75/5DE11748" Ref="D9"  Part="1" 
F 0 "D9" V 10289 4783 50  0000 R CNN
F 1 "GREEN" V 10198 4783 50  0000 R CNN
F 2 "LED_SMD:LED_0603_1608Metric_Pad1.05x0.95mm_HandSolder" H 10250 4900 50  0001 C CNN
F 3 "~" H 10250 4900 50  0001 C CNN
	1    10250 4900
	0    -1   -1   0   
$EndComp
$Comp
L Device:R R?
U 1 1
P 9950 4750
AR Path="/5DE1174E" Ref="R?"  Part="1" 
AR Path="/5DD82F75/5DE1174E" Ref="R26"  Part="1" 
F 0 "R26" V 9743 4750 50  0000 C CNN
F 1 "220R" V 9834 4750 50  0000 C CNN
F 2 "Resistor_SMD:R_0603_1608Metric_Pad1.05x0.95mm_HandSolder" V 9880 4750 50  0001 C CNN
F 3 "~" H 9950 4750 50  0001 C CNN
	1    9950 4750
	0    1    1    0   
$EndComp
$Comp
L power:+5V #PWR?
U 1 1
P 9800 4550
AR Path="/5DE11754" Ref="#PWR?"  Part="1" 
AR Path="/5DD82F75/5DE11754" Ref="#PWR040"  Part="1" 
F 0 "#PWR040" H 9800 4400 50  0001 C CNN
F 1 "+5V" H 9815 4723 50  0000 C CNN
F 2 "" H 9800 4550 50  0001 C CNN
F 3 "" H 9800 4550 50  0001 C CNN
	1    9800 4550
	1    0    0    -1  
$EndComp
$Comp
L Isolator:PC817 U?
U 1 1
P 9350 4650
AR Path="/5DE1175A" Ref="U?"  Part="1" 
AR Path="/5DD82F75/5DE1175A" Ref="U7"  Part="1" 
F 0 "U7" H 9350 4975 50  0000 C CNN
F 1 "PC817" H 9350 4884 50  0000 C CNN
F 2 "kicad-open-modules-master:HCPL-817-300E" H 9150 4450 50  0001 L CIN
F 3 "http://www.soselectronic.cz/a_info/resource/d/pc817.pdf" H 9350 4650 50  0001 L CNN
	1    9350 4650
	1    0    0    -1  
$EndComp
$Comp
L Device:C C?
U 1 1
P 8750 4700
AR Path="/5DE11760" Ref="C?"  Part="1" 
AR Path="/5DD82F75/5DE11760" Ref="C13"  Part="1" 
F 0 "C13" H 8550 4700 50  0000 L CNN
F 1 "1uF 35V" H 8400 4600 50  0000 L CNN
F 2 "Capacitor_SMD:C_0603_1608Metric_Pad1.05x0.95mm_HandSolder" H 8788 4550 50  0001 C CNN
F 3 "~" H 8750 4700 50  0001 C CNN
	1    8750 4700
	1    0    0    -1  
$EndComp
$Comp
L Connector:Screw_Terminal_01x03 J?
U 1 1
P 7700 4550
AR Path="/5DE11766" Ref="J?"  Part="1" 
AR Path="/5DD82F75/5DE11766" Ref="J11"  Part="1" 
F 0 "J11" H 7618 4225 50  0000 C CNN
F 1 "Screw_Terminal_01x03" H 7618 4316 50  0000 C CNN
F 2 "TerminalBlock_Phoenix:TerminalBlock_Phoenix_PT-1,5-3-5.0-H_1x03_P5.00mm_Horizontal" H 7700 4550 50  0001 C CNN
F 3 "~" H 7700 4550 50  0001 C CNN
	1    7700 4550
	-1   0    0    1   
$EndComp
$Comp
L power:+24V #PWR?
U 1 1
P 8300 4300
AR Path="/5DE1176C" Ref="#PWR?"  Part="1" 
AR Path="/5DD82F75/5DE1176C" Ref="#PWR034"  Part="1" 
F 0 "#PWR034" H 8300 4150 50  0001 C CNN
F 1 "+24V" H 8315 4473 50  0000 C CNN
F 2 "" H 8300 4300 50  0001 C CNN
F 3 "" H 8300 4300 50  0001 C CNN
	1    8300 4300
	1    0    0    -1  
$EndComp
$Comp
L Device:R R?
U 1 1
P 8100 4700
AR Path="/5DE11772" Ref="R?"  Part="1" 
AR Path="/5DD82F75/5DE11772" Ref="R20"  Part="1" 
F 0 "R20" H 8170 4746 50  0000 L CNN
F 1 "4k7" H 8170 4655 50  0000 L CNN
F 2 "Resistor_SMD:R_0603_1608Metric_Pad1.05x0.95mm_HandSolder" V 8030 4700 50  0001 C CNN
F 3 "~" H 8100 4700 50  0001 C CNN
	1    8100 4700
	1    0    0    -1  
$EndComp
$Comp
L Device:R R?
U 1 1
P 8450 4550
AR Path="/5DE11778" Ref="R?"  Part="1" 
AR Path="/5DD82F75/5DE11778" Ref="R23"  Part="1" 
F 0 "R23" V 8243 4550 50  0000 C CNN
F 1 "2k2" V 8334 4550 50  0000 C CNN
F 2 "Resistor_SMD:R_0603_1608Metric_Pad1.05x0.95mm_HandSolder" V 8380 4550 50  0001 C CNN
F 3 "~" H 8450 4550 50  0001 C CNN
	1    8450 4550
	0    1    1    0   
$EndComp
$Comp
L power:GND #PWR?
U 1 1
P 8450 4850
AR Path="/5DE1177E" Ref="#PWR?"  Part="1" 
AR Path="/5DD82F75/5DE1177E" Ref="#PWR037"  Part="1" 
F 0 "#PWR037" H 8450 4600 50  0001 C CNN
F 1 "GND" H 8455 4677 50  0000 C CNN
F 2 "" H 8450 4850 50  0001 C CNN
F 3 "" H 8450 4850 50  0001 C CNN
	1    8450 4850
	1    0    0    -1  
$EndComp
Text HLabel 10400 4750 2    50   Output ~ 0
PD4
Wire Wire Line
	7900 4450 8300 4450
Wire Wire Line
	8300 4450 8300 4300
Wire Wire Line
	8300 4550 8100 4550
Wire Wire Line
	7900 4550 8100 4550
Connection ~ 8100 4550
Wire Wire Line
	8100 4850 7950 4850
Wire Wire Line
	7950 4850 7950 4650
Wire Wire Line
	7950 4650 7900 4650
Wire Wire Line
	8100 4850 8450 4850
Connection ~ 8100 4850
Wire Wire Line
	8450 4850 8750 4850
Connection ~ 8450 4850
Wire Wire Line
	8750 4850 9050 4850
Wire Wire Line
	9050 4850 9050 4750
Connection ~ 8750 4850
Wire Wire Line
	8600 4550 8750 4550
Wire Wire Line
	9050 4550 8750 4550
Connection ~ 8750 4550
Wire Wire Line
	9650 4550 9800 4550
Wire Wire Line
	9650 4750 9800 4750
Wire Wire Line
	10100 4750 10250 4750
Wire Wire Line
	10250 4750 10400 4750
Connection ~ 10250 4750
Wire Wire Line
	10250 5050 10250 5200
Wire Notes Line
	950  900  3750 900 
Wire Notes Line
	3750 900  3750 3050
Wire Notes Line
	3750 3050 950  3050
Wire Notes Line
	950  3050 950  900 
Text Notes 1500 850  2    50   ~ 0
Analog inputs
Text Notes 900  900  3    50   ~ 0
4 - 20 mA (0 - 20 mA) input\n
Text Notes 900  2250 3    50   ~ 0
0 - 10 V input
Wire Notes Line
	6500 3500 6500 6050
Wire Notes Line
	6500 6050 2900 6050
Wire Notes Line
	2900 6050 2900 3500
Wire Notes Line
	2900 3500 6500 3500
Text Notes 3700 3450 2    50   ~ 0
PNP and NPN inputs
Text Notes 2850 4050 3    50   ~ 0
PNP
Text Notes 2850 5150 3    50   ~ 0
NPN\n
Wire Notes Line
	7150 1350 10750 1350
Wire Notes Line
	10750 1350 10750 5650
Wire Notes Line
	10750 5650 7150 5650
Wire Notes Line
	7150 5650 7150 1350
Text Notes 8000 1300 2    50   ~ 0
24V pushbutton inputs
$Comp
L power:PWR_FLAG #FLG01
U 1 1
P 4300 4950
F 0 "#FLG01" H 4300 5025 50  0001 C CNN
F 1 "PWR_FLAG" H 4300 5123 50  0000 C CNN
F 2 "" H 4300 4950 50  0001 C CNN
F 3 "~" H 4300 4950 50  0001 C CNN
	1    4300 4950
	1    0    0    -1  
$EndComp
Wire Wire Line
	4300 4950 3950 4950
Connection ~ 3950 4950
$EndSCHEMATC
